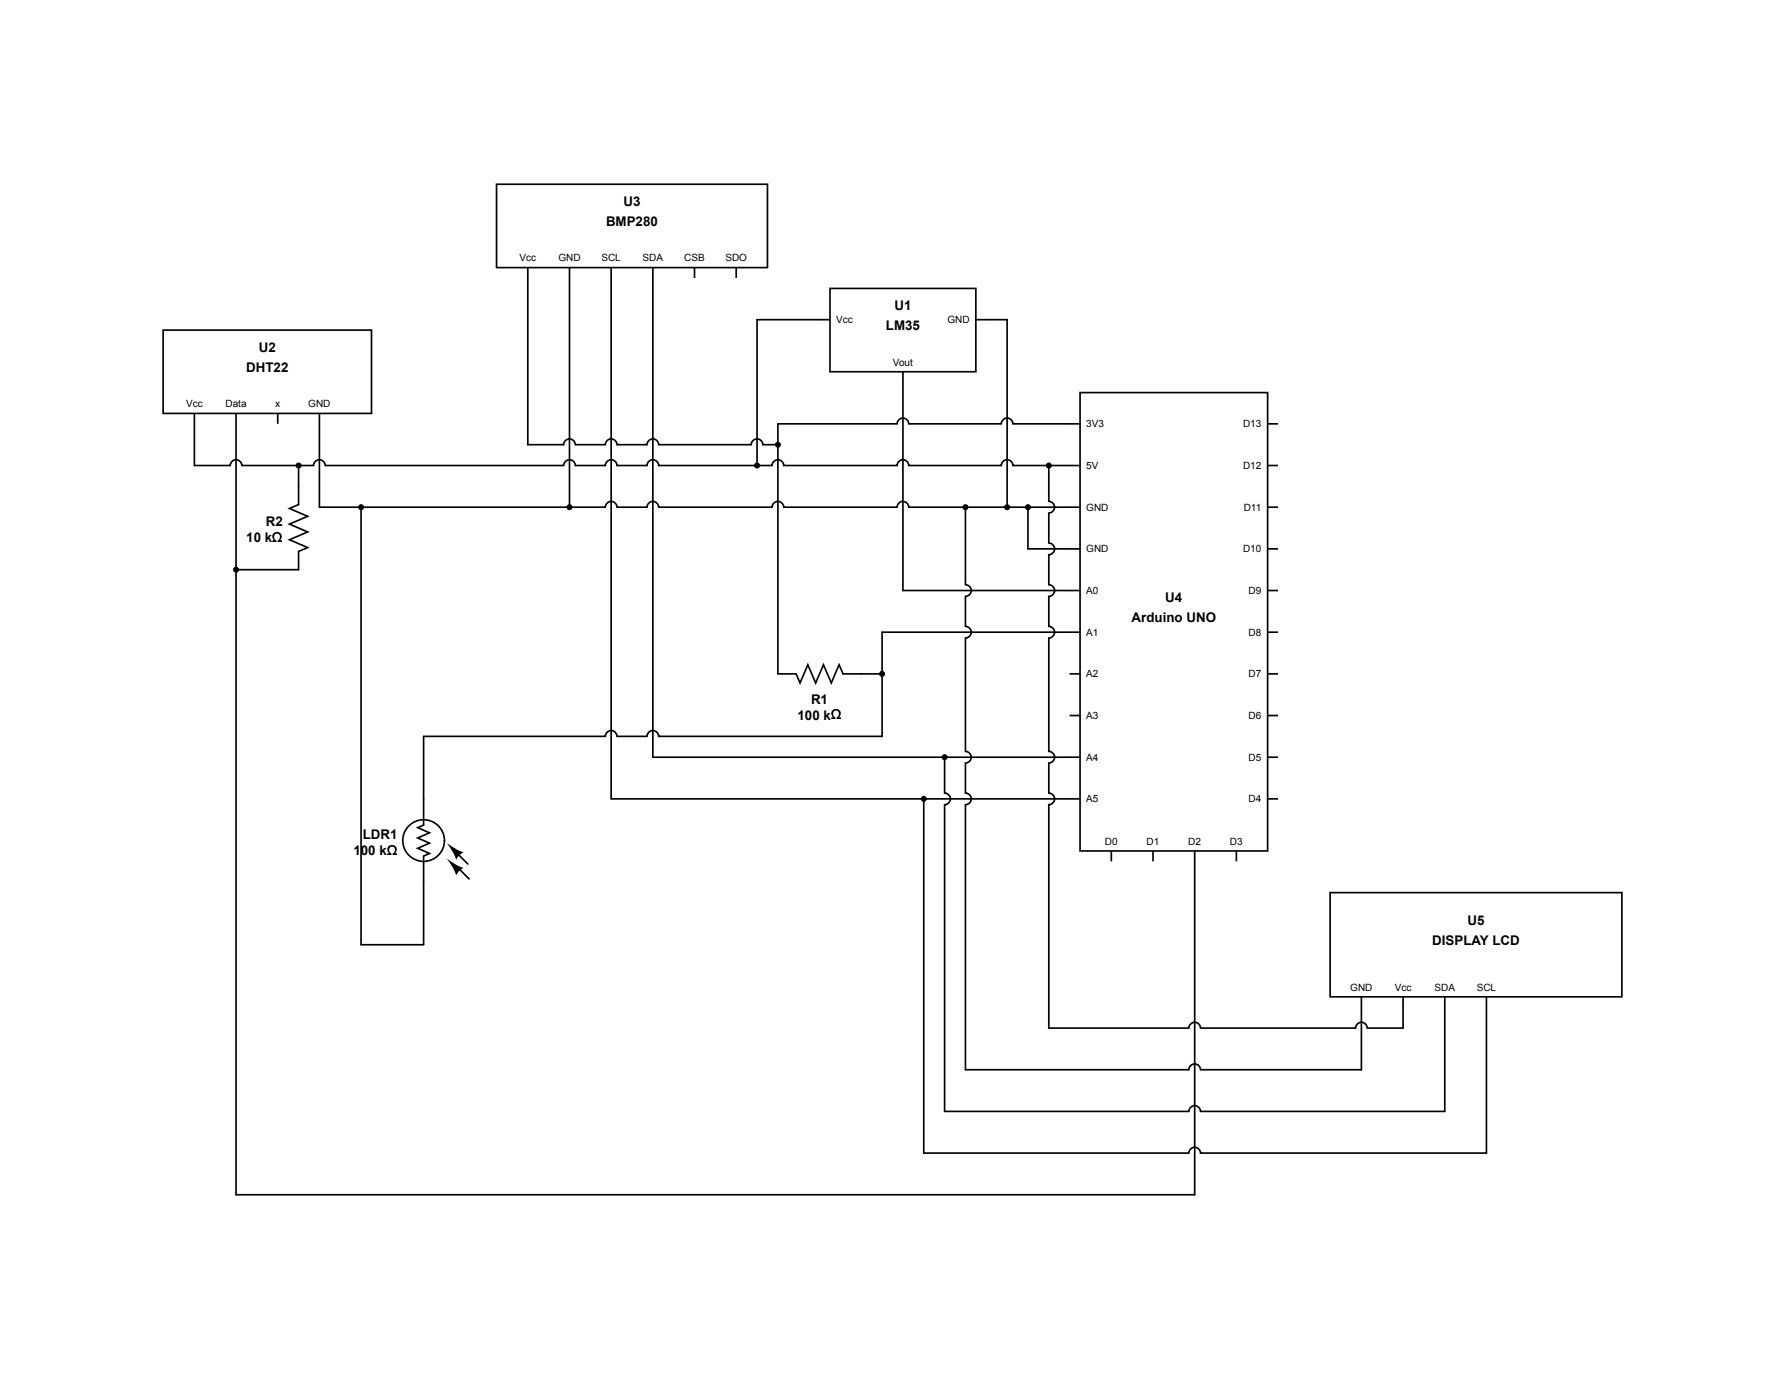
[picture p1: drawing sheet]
<svg xmlns="http://www.w3.org/2000/svg" width="279mm" height="216mm" viewBox="0 0 279 216" stroke-linecap="round" stroke-linejoin="round" font-family="sans-serif">
<path d="M128.3 50.1h1.6M129.9 45.2h22.8v13h-22.8zM141.3 58.2v1.6M152.7 50.1h1.7" fill="none" stroke="#000" stroke-width=".26"/>
<path d="M77.7 28.8h42.4v13.1h-42.4z" fill="#fff"/>
<path d="M77.7 28.8h42.4v13.1h-42.4zM82.6 41.9v1.6M89.1 41.9v1.6M95.7 41.9v1.6M102.2 41.9v1.6M108.7 41.9v1.6M115.2 41.9v1.6" fill="none" stroke="#000" stroke-width=".26"/>
<circle cx="66.3" cy="131.6" r="3.3" fill="#fff"/>
<g fill="none" stroke="#000" stroke-width=".26">
<path d="M66.3 134v4.1zM66.3 125.1v4.1l-.9 .4 1.8 .8-1.8 .8 1.8 .8-1.8 .8 1.8 .8-.9 .4M71.6 133.6l1.6 1.7M71.8 136l1.6 1.6"/>
<circle cx="66.3" cy="131.6" r="3.3"/>
</g>
<path d="M70 134.5l1.3 .9 1.3 .5a2.25 2.25 0 0 0-1.2 1.1l-.5-1.2zM70 132l1.3 .9 1.3 .5a2.24 2.24 0 0 0-1.2 1.2l-.5-1.2z" fill="#000"/>
<path d="M169.1 61.5h29.3v71.7h-29.3z" fill="#fff"/>
<g fill="none" stroke="#000" stroke-width=".26">
<path d="M167.4 66.4h1.7M167.4 72.9h1.7M167.4 79.4h1.7M169.1 61.5h29.3v71.7h-29.3zM198.4 66.4h1.6M198.4 72.9h1.6M198.4 79.4h1.6M167.4 85.9h1.7M167.4 92.5h1.7M167.4 99h1.7M198.4 85.9h1.6M198.4 92.5h1.6"/>
<path d="M198.4 99h1.6M167.4 105.5h1.7M167.4 112h1.7M167.4 118.6h1.7M198.4 105.5h1.6M198.4 112h1.6M198.4 118.6h1.6M167.4 125.1h1.7M174 133.2v1.7M180.5 133.2v1.7M187 133.2v1.7M193.5 133.2v1.7"/>
<path d="M198.4 125.1h1.6"/>
</g>
<path d="M208.2 139.8h45.7v16.3h-45.7z" fill="#fff"/>
<path d="M208.2 139.8h45.7v16.3h-45.7zM213.1 156.1v1.6M219.6 156.1v1.6M226.1 156.1v1.6M232.7 156.1v1.6" fill="none" stroke="#000" stroke-width=".26"/>
<path d="M25.5 51.7h32.7v13h-32.7z" fill="#fff"/>
<g fill="none" stroke="#000" stroke-width=".26">
<path d="M25.5 51.7h32.7v13h-32.7zM82.6 43.5v26.1h5.6a.91 .91 0 0 1 .9-.9 .91 .91 0 0 1 1 .9h4.6a.91 .91 0 0 1 1-.9 .91 .91 0 0 1 .9 .9h4.7a.91 .91 0 0 1 .9-.9 .91 .91 0 0 1 .9 .9h14.5a.91 .91 0 0 1 .9-.9 .91 .91 0 0 1 .9 .9h2.4M89.1 43.5v35.9M95.7 43.5v81.6h71.7M102.2 43.5v75.1h65.2M128.3 50.1h-9.8v22.8M141.3 59.8v32.7h26.1M154.4 50.1h3.2v29.3M30.4 64.7v8.2h5.6a.91 .91 0 0 1 .9-.9 .91 .91 0 0 1 1 .9h11.2a.91 .91 0 0 1 .9-.9 .91 .91 0 0 1 .9 .9h37.3a.91 .91 0 0 1 .9-.9 .91 .91 0 0 1 1 .9h4.6a.91 .91 0 0 1 1-.9 .91 .91 0 0 1 .9 .9h4.7a.91 .91 0 0 1 .9-.9 .91 .91 0 0 1 .9 .9h17.7a.91 .91 0 0 1 1-.9 .91 .91 0 0 1 .9 .9h17.7a.91 .91 0 0 1 .9-.9 .91 .91 0 0 1 .9 .9h14.5a.91 .91 0 0 1 .9-.9 .91 .91 0 0 1 1 .9h8.8M36.9 64.7v122.4h150.1v-52.2M43.5 64.7v1.7M46.7 72.9v6.1l-1.4 .6 2.9 1.2-2.9 1.3 2.9 1.2-2.9 1.2 2.9 1.2-1.5 .6v2.9h-9.8"/>
<path d="M50 64.7v14.7h44.7a.91 .91 0 0 1 1-.9 .91 .91 0 0 1 .9 .9h4.7a.91 .91 0 0 1 .9-.9 .91 .91 0 0 1 .9 .9h17.7a.91 .91 0 0 1 1-.9 .91 .91 0 0 1 .9 .9h17.7a.91 .91 0 0 1 .9-.9 .91 .91 0 0 1 .9 .9h25.2M56.5 79.4v68.5h9.8v-9.8M151.1 79.4v12.1a.91 .91 0 0 1 .9 1 .91 .91 0 0 1-.9 .9v4.7a.91 .91 0 0 1 .9 .9 .91 .91 0 0 1-.9 .9v17.7a.91 .91 0 0 1 .9 1 .91 .91 0 0 1-.9 .9v4.7a.91 .91 0 0 1 .9 .9 .91 .91 0 0 1-.9 .9v41.5h35a.91 .91 0 0 1 .9-.9 .91 .91 0 0 1 .9 .9h25.2v-9.8M160.9 79.4v6.5h6.5M164.2 72.9v5.6a.91 .91 0 0 1 .9 .9 .91 .91 0 0 1-.9 .9v4.7a.91 .91 0 0 1 .9 .9 .91 .91 0 0 1-.9 .9v4.7a.91 .91 0 0 1 .9 1 .91 .91 0 0 1-.9 .9v4.7a.91 .91 0 0 1 .9 .9 .91 .91 0 0 1-.9 .9v17.7a.91 .91 0 0 1 .9 1 .91 .91 0 0 1-.9 .9v4.7a.91 .91 0 0 1 .9 .9 .91 .91 0 0 1-.9 .9v35h21.9a.91 .91 0 0 1 .9-1 .91 .91 0 0 1 .9 1h24.3a.91 .91 0 0 1 .9-1 .91 .91 0 0 1 .9 1h5.6v-3.3M167.4 66.4h-8.8a.91 .91 0 0 0-1-1 .91 .91 0 0 0-.9 1h-14.5a.91 .91 0 0 0-.9-1 .91 .91 0 0 0-.9 1h-18.6v39.1h2.8l.6 1.4 1.2-2.8 1.3 2.8 1.2-2.8 1.2 2.8 1.2-2.8 .7 1.4h6.1M167.4 99h-29.3v16.3h-35a.91 .91 0 0 0-.9-.9 .91 .91 0 0 0-.9 .9h-4.7a.91 .91 0 0 0-.9-.9 .91 .91 0 0 0-1 .9h-28.4v9.8M147.9 118.6v5.6a.91 .91 0 0 1 .9 .9 .91 .91 0 0 1-.9 .9v48h38.2a.91 .91 0 0 1 .9-.9 .91 .91 0 0 1 .9 .9h38.2v-16.3M144.6 125.1v55.4h41.5a.91 .91 0 0 1 .9-.9 .91 .91 0 0 1 .9 .9h44.8v-22.8"/>
</g>
<g fill="#000">
<circle cx="46.7" cy="72.9" r=".39"/>
<circle cx="56.5" cy="79.4" r=".39"/>
<circle cx="89.1" cy="79.4" r=".39"/>
<circle cx="118.5" cy="72.9" r=".39"/>
<circle cx="121.8" cy="69.6" r=".39"/>
<circle cx="151.1" cy="79.4" r=".39"/>
<circle cx="157.6" cy="79.4" r=".39"/>
<circle cx="160.9" cy="79.4" r=".39"/>
<circle cx="164.2" cy="72.9" r=".39"/>
<circle cx="36.9" cy="89.2" r=".39"/>
<circle cx="138.1" cy="105.5" r=".39"/>
<circle cx="147.9" cy="118.6" r=".39"/>
<circle cx="144.6" cy="125.1" r=".39"/>
</g>
<g fill="none" stroke="#000" stroke-width=".16">
<circle cx="46.7" cy="72.9" r=".39"/>
<circle cx="56.5" cy="79.4" r=".39"/>
<circle cx="89.1" cy="79.4" r=".39"/>
<circle cx="118.5" cy="72.9" r=".39"/>
<circle cx="121.8" cy="69.6" r=".39"/>
<circle cx="151.1" cy="79.4" r=".39"/>
<circle cx="157.6" cy="79.4" r=".39"/>
<circle cx="160.9" cy="79.4" r=".39"/>
<circle cx="164.2" cy="72.9" r=".39"/>
<circle cx="36.9" cy="89.2" r=".39"/>
<circle cx="138.1" cy="105.5" r=".39"/>
<circle cx="147.9" cy="118.6" r=".39"/>
<circle cx="144.6" cy="125.1" r=".39"/>
</g>
<g font-size="2.1">
<text x="94.9" y="35.4">BMP280</text>
<text x="97.6" y="32.2">U3</text>
<text x="138.7" y="51.7">LM35</text>
<text x="140" y="48.5">U1</text>
<text x="38.5" y="58.2">DHT22</text>
<text x="40.5" y="55.1">U2</text>
<text x="41.6" y="82.4">R2</text>
<text x="38.5" y="84.9">10 k</text>
<text x="182.4" y="94.2">U4</text>
<text x="177.1" y="97.3">Arduino UNO</text>
<text x="124.8" y="112.6">100 k</text>
<text x="126.9" y="110.1">R1</text>
<text x="56.8" y="131.3">LDR1</text>
<text x="55.3" y="133.8">100 k</text>
<text x="224.2" y="147.9">DISPLAY LCD</text>
<text x="229.7" y="144.8">U5</text>
</g>
<g font-size="1.6">
<text x="81.3" y="40.9">Vcc</text>
<text x="87.4" y="40.9">GND</text>
<text x="94.1" y="40.9">SCL</text>
<text x="100.6" y="40.9">SDA</text>
<text x="107.1" y="40.9">CSB</text>
<text x="113.5" y="40.9">SDO</text>
<text x="130.9" y="50.6">Vcc</text>
<text x="148.3" y="50.6">GND</text>
<text x="139.8" y="57.2">Vout</text>
<text x="29.1" y="63.8">Vcc</text>
<text x="35.3" y="63.8">Data</text>
<text x="43.1" y="63.8">x</text>
<text x="48.3" y="63.8">GND</text>
<text x="170" y="66.9">3V3</text>
<text x="194.6" y="66.9">D13</text>
<text x="170" y="73.4">5V</text>
<text x="194.6" y="73.4">D12</text>
<text x="170" y="79.9">GND</text>
<text x="194.7" y="79.9">D11</text>
<text x="170" y="86.5">GND</text>
<text x="194.6" y="86.5">D10</text>
<text x="170" y="93">A0</text>
<text x="195.4" y="93">D9</text>
<text x="170" y="99.5">A1</text>
<text x="195.4" y="99.5">D8</text>
<text x="170" y="106">A2</text>
<text x="195.4" y="106">D7</text>
<text x="170" y="112.5">A3</text>
<text x="195.4" y="112.5">D6</text>
<text x="170" y="119.1">A4</text>
<text x="195.4" y="119.1">D5</text>
<text x="170" y="125.6">A5</text>
<text x="195.4" y="125.6">D4</text>
<text x="172.9" y="132.3">D0</text>
<text x="179.5" y="132.3">D1</text>
<text x="186" y="132.3">D2</text>
<text x="192.5" y="132.3">D3</text>
<text x="211.4" y="155.1">GND</text>
<text x="218.3" y="155.1">Vcc</text>
<text x="224.5" y="155.1">SDA</text>
<text x="231.1" y="155.1">SCL</text>
</g>
</svg>
